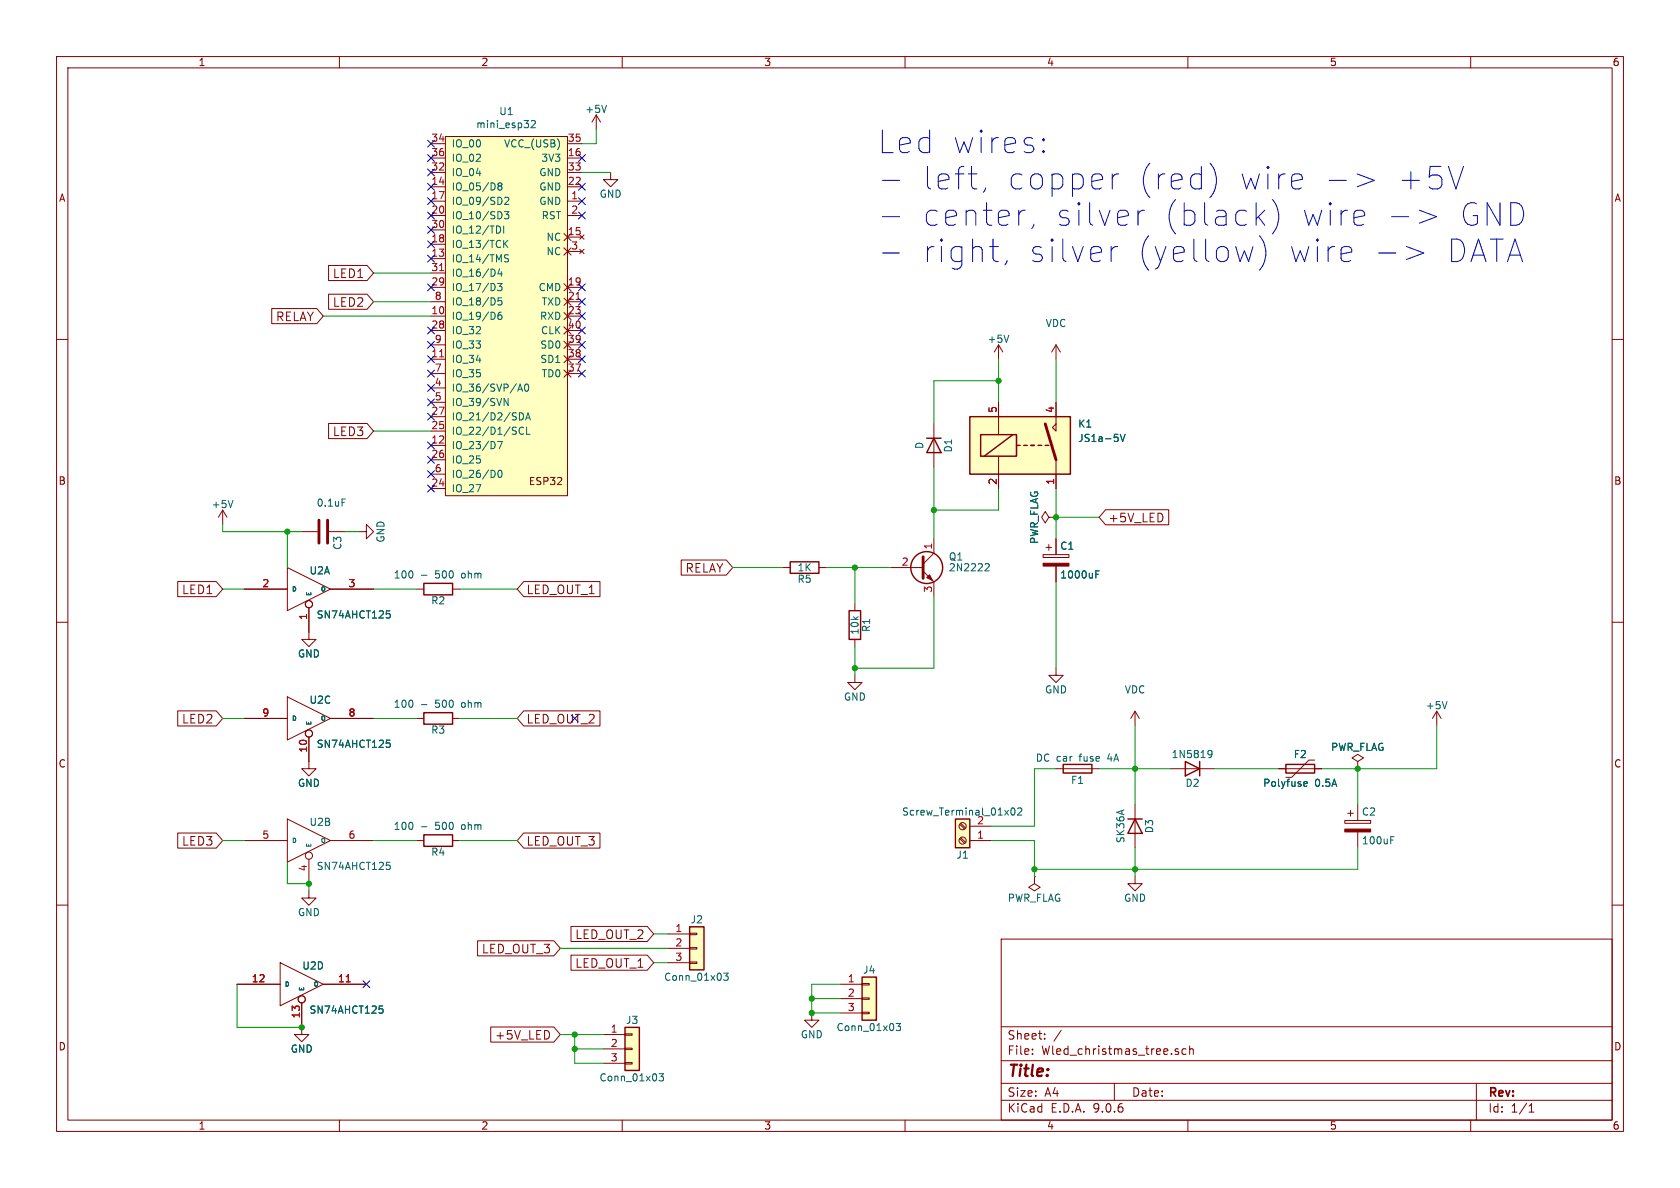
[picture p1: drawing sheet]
EESchema Schematic File Version 4
EELAYER 30 0
EELAYER END
$Descr A4 11693 8268
encoding utf-8
Sheet 1 1
Title ""
Date ""
Rev ""
Comp ""
Comment1 ""
Comment2 ""
Comment3 ""
Comment4 ""
$EndDescr
$Comp
L power:+5V #PWR01
U 1 1
P 4150 900
F 0 "#PWR01" H 4150 750 50  0001 C CNN
F 1 "+5V" H 4150 1040 50  0000 C CNN
F 2 "" H 4150 900 50  0001 C CNN
F 3 "" H 4150 900 50  0001 C CNN
	1    4150 900 
	1    0    0    -1  
$EndComp
$Comp
L power:GND #PWR02
U 1 1
P 4250 1200
F 0 "#PWR02" H 4250 950 50  0001 C CNN
F 1 "GND" H 4250 1050 50  0000 C CNN
F 2 "" H 4250 1200 50  0001 C CNN
F 3 "" H 4250 1200 50  0001 C CNN
	1    4250 1200
	1    0    0    -1  
$EndComp
Text GLabel 2600 1900 0    60   Input ~ 0
LED1
Text GLabel 2600 3000 0    60   Input ~ 0
LED3
Text GLabel 2600 2100 0    60   Input ~ 0
LED2
Text GLabel 2250 2200 0    60   Input ~ 0
RELAY
NoConn ~ 4050 1100
NoConn ~ 3000 1000
NoConn ~ 3000 1100
NoConn ~ 3000 1200
NoConn ~ 3000 1300
NoConn ~ 3000 1400
$Comp
L device:R R1
U 1 1
P 5950 4350
F 0 "R1" V 6030 4350 50  0000 C CNN
F 1 "10k" V 5950 4350 50  0000 C CNN
F 2 "Resistors_THT:R_Axial_DIN0207_L6.3mm_D2.5mm_P7.62mm_Horizontal" V 5880 4350 50  0001 C CNN
F 3 "" H 5950 4350 50  0001 C CNN
	1    5950 4350
	1    0    0    -1  
$EndComp
$Comp
L device:R R5
U 1 1
P 5600 3950
F 0 "R5" V 5680 3950 50  0000 C CNN
F 1 "1K" V 5600 3950 50  0000 C CNN
F 2 "Resistors_THT:R_Axial_DIN0207_L6.3mm_D2.5mm_P7.62mm_Horizontal" V 5530 3950 50  0001 C CNN
F 3 "" H 5600 3950 50  0001 C CNN
	1    5600 3950
	0    1    1    0   
$EndComp
Wire Wire Line
	5750 3950 5950 3950
Wire Wire Line
	5950 4200 5950 3950
Connection ~ 5950 3950
Wire Wire Line
	5450 3950 5100 3950
Text GLabel 5100 3950 0    60   Input ~ 0
RELAY
$Comp
L power:GND #PWR03
U 1 1
P 5950 4700
F 0 "#PWR03" H 5950 4450 50  0001 C CNN
F 1 "GND" H 5950 4550 50  0000 C CNN
F 2 "" H 5950 4700 50  0001 C CNN
F 3 "" H 5950 4700 50  0001 C CNN
	1    5950 4700
	1    0    0    -1  
$EndComp
$Comp
L power:GND #PWR04
U 1 1
P 7350 4650
F 0 "#PWR04" H 7350 4400 50  0001 C CNN
F 1 "GND" H 7350 4500 50  0000 C CNN
F 2 "" H 7350 4650 50  0001 C CNN
F 3 "" H 7350 4650 50  0001 C CNN
	1    7350 4650
	1    0    0    -1  
$EndComp
Wire Wire Line
	5950 4500 5950 4650
$Comp
L relays:SANYOU_SRD_Form_A K1
U 1 1
P 7150 3100
F 0 "K1" H 7500 3250 50  0000 L CNN
F 1 "JS1a-5V" H 7500 3150 50  0000 L CNN
F 2 "Relays_THT:Relay_SPDT_SANYOU_SRD_Series_Form_A" H 8400 3050 50  0001 C CNN
F 3 "" H 7150 3100 50  0001 C CNN
	1    7150 3100
	1    0    0    -1  
$EndComp
$Comp
L device:D D1
U 1 1
P 6500 3100
F 0 "D1" H 6500 3200 50  0000 C CNN
F 1 "D" H 6500 3000 50  0000 C CNN
F 2 "Diodes_THT:D_DO-41_SOD81_P7.62mm_Horizontal" H 6500 3100 50  0001 C CNN
F 3 "" H 6500 3100 50  0001 C CNN
	1    6500 3100
	0    1    1    0   
$EndComp
$Comp
L power:VDC #PWR05
U 1 1
P 7350 2500
F 0 "#PWR05" H 7350 2400 50  0001 C CNN
F 1 "VDC" H 7350 2750 50  0000 C CNN
F 2 "" H 7350 2500 50  0001 C CNN
F 3 "" H 7350 2500 50  0001 C CNN
	1    7350 2500
	1    0    0    -1  
$EndComp
$Comp
L power:+5V #PWR06
U 1 1
P 6950 2500
F 0 "#PWR06" H 6950 2350 50  0001 C CNN
F 1 "+5V" H 6950 2640 50  0000 C CNN
F 2 "" H 6950 2500 50  0001 C CNN
F 3 "" H 6950 2500 50  0001 C CNN
	1    6950 2500
	1    0    0    -1  
$EndComp
Wire Wire Line
	6950 2500 6950 2650
Wire Wire Line
	6500 2950 6500 2650
Wire Wire Line
	6500 2650 6950 2650
Connection ~ 6950 2650
Wire Wire Line
	7350 2500 7350 2800
Wire Wire Line
	6500 3250 6500 3550
Wire Wire Line
	6950 3400 6950 3550
Wire Wire Line
	6950 3550 6500 3550
Connection ~ 6500 3550
$Comp
L device:CP C1
U 1 1
P 7350 3900
F 0 "C1" H 7375 4000 50  0000 L CNN
F 1 "1000uF" H 7375 3800 50  0000 L CNN
F 2 "Capacitors_THT:CP_Radial_D16.0mm_P7.50mm" H 7388 3750 50  0001 C CNN
F 3 "" H 7350 3900 50  0001 C CNN
	1    7350 3900
	1    0    0    -1  
$EndComp
Wire Wire Line
	5950 4650 6500 4650
Connection ~ 5950 4650
Wire Wire Line
	6500 4650 6500 4150
Wire Wire Line
	7350 4050 7350 4650
Wire Wire Line
	7350 3400 7350 3600
$Comp
L transistors:BC337 Q1
U 1 1
P 6400 3950
F 0 "Q1" H 6600 4025 50  0000 L CNN
F 1 "2N2222" H 6600 3950 50  0000 L CNN
F 2 "TO_SOT_Packages_THT:TO-92_Molded_Narrow" H 6600 3875 50  0001 L CIN
F 3 "" H 6400 3950 50  0001 L CNN
	1    6400 3950
	1    0    0    -1  
$EndComp
$Comp
L Wled_christmas_tree-rescue:74LS125 U2
U 1 1
P 2150 4100
F 0 "U2" H 2150 4200 50  0000 L BNN
F 1 "SN74AHCT125" H 2200 3950 50  0000 L TNN
F 2 "Housings_DIP:DIP-14_W7.62mm" H 2150 4100 50  0001 C CNN
F 3 "" H 2150 4100 50  0001 C CNN
	1    2150 4100
	1    0    0    -1  
$EndComp
$Comp
L Wled_christmas_tree-rescue:74LS125 U2
U 2 1
P 2150 5850
F 0 "U2" H 2150 5950 50  0000 L BNN
F 1 "SN74AHCT125" H 2200 5700 50  0000 L TNN
F 2 "Housings_DIP:DIP-14_W7.62mm" H 2150 5850 50  0001 C CNN
F 3 "" H 2150 5850 50  0001 C CNN
	2    2150 5850
	1    0    0    -1  
$EndComp
$Comp
L Wled_christmas_tree-rescue:74LS125 U2
U 3 1
P 2150 5000
F 0 "U2" H 2150 5100 50  0000 L BNN
F 1 "SN74AHCT125" H 2200 4850 50  0000 L TNN
F 2 "Housings_DIP:DIP-14_W7.62mm" H 2150 5000 50  0001 C CNN
F 3 "" H 2150 5000 50  0001 C CNN
	3    2150 5000
	1    0    0    -1  
$EndComp
Wire Wire Line
	2000 6000 2000 6150
Wire Wire Line
	2000 6150 2150 6150
Wire Wire Line
	2150 6150 2150 6200
Wire Wire Line
	2000 3950 2000 3700
$Comp
L device:C C3
U 1 1
P 2250 3700
F 0 "C3" H 2275 3800 50  0000 L CNN
F 1 "0.1uF" V 2050 3650 50  0000 L CNN
F 2 "Capacitors_THT:C_Disc_D3.8mm_W2.6mm_P2.50mm" H 2288 3550 50  0001 C CNN
F 3 "" H 2250 3700 50  0001 C CNN
	1    2250 3700
	0    1    1    0   
$EndComp
Wire Wire Line
	1550 3700 2000 3700
Wire Wire Line
	2400 3700 2500 3700
Wire Wire Line
	1550 3700 1550 3650
Connection ~ 2000 3700
$Comp
L power:GND #PWR07
U 1 1
P 2500 3700
F 0 "#PWR07" H 2500 3450 50  0001 C CNN
F 1 "GND" H 2500 3550 50  0000 C CNN
F 2 "" H 2500 3700 50  0001 C CNN
F 3 "" H 2500 3700 50  0001 C CNN
	1    2500 3700
	0    -1   -1   0   
$EndComp
$Comp
L power:GND #PWR08
U 1 1
P 2150 4400
F 0 "#PWR08" H 2150 4150 50  0001 C CNN
F 1 "GND" H 2150 4250 50  0000 C CNN
F 2 "" H 2150 4400 50  0001 C CNN
F 3 "" H 2150 4400 50  0001 C CNN
	1    2150 4400
	1    0    0    -1  
$EndComp
$Comp
L power:GND #PWR09
U 1 1
P 2150 5300
F 0 "#PWR09" H 2150 5050 50  0001 C CNN
F 1 "GND" H 2150 5150 50  0000 C CNN
F 2 "" H 2150 5300 50  0001 C CNN
F 3 "" H 2150 5300 50  0001 C CNN
	1    2150 5300
	1    0    0    -1  
$EndComp
$Comp
L power:GND #PWR010
U 1 1
P 2150 6200
F 0 "#PWR010" H 2150 5950 50  0001 C CNN
F 1 "GND" H 2150 6050 50  0000 C CNN
F 2 "" H 2150 6200 50  0001 C CNN
F 3 "" H 2150 6200 50  0001 C CNN
	1    2150 6200
	1    0    0    -1  
$EndComp
$Comp
L power:GND #PWR011
U 1 1
P 2100 7150
F 0 "#PWR011" H 2100 6900 50  0001 C CNN
F 1 "GND" H 2100 7000 50  0000 C CNN
F 2 "" H 2100 7150 50  0001 C CNN
F 3 "" H 2100 7150 50  0001 C CNN
	1    2100 7150
	1    0    0    -1  
$EndComp
$Comp
L power:+5V #PWR012
U 1 1
P 1550 3650
F 0 "#PWR012" H 1550 3500 50  0001 C CNN
F 1 "+5V" H 1550 3790 50  0000 C CNN
F 2 "" H 1550 3650 50  0001 C CNN
F 3 "" H 1550 3650 50  0001 C CNN
	1    1550 3650
	1    0    0    -1  
$EndComp
Text GLabel 1550 4100 0    60   Input ~ 0
LED1
Text GLabel 1550 5000 0    60   Input ~ 0
LED2
Text GLabel 1550 5850 0    60   Input ~ 0
LED3
Wire Wire Line
	1550 4100 1700 4100
Wire Wire Line
	1700 5000 1550 5000
Wire Wire Line
	1550 5850 1700 5850
$Comp
L Wled_christmas_tree-rescue:74LS125 U2
U 4 1
P 2100 6850
F 0 "U2" H 2100 6950 50  0000 L BNN
F 1 "SN74AHCT125" H 2150 6700 50  0000 L TNN
F 2 "Housings_DIP:DIP-14_W7.62mm" H 2100 6850 50  0001 C CNN
F 3 "" H 2100 6850 50  0001 C CNN
	4    2100 6850
	1    0    0    -1  
$EndComp
Wire Wire Line
	1650 6850 1650 7150
Wire Wire Line
	1650 7150 2100 7150
$Comp
L device:R R2
U 1 1
P 3050 4100
F 0 "R2" V 3130 4100 50  0000 C CNN
F 1 "100 - 500 ohm" V 2950 4100 50  0000 C CNN
F 2 "Resistors_THT:R_Axial_DIN0207_L6.3mm_D2.5mm_P7.62mm_Horizontal" V 2980 4100 50  0001 C CNN
F 3 "" H 3050 4100 50  0001 C CNN
	1    3050 4100
	0    1    1    0   
$EndComp
$Comp
L device:R R3
U 1 1
P 3050 5000
F 0 "R3" V 3130 5000 50  0000 C CNN
F 1 "100 - 500 ohm" V 2950 5000 50  0000 C CNN
F 2 "Resistors_THT:R_Axial_DIN0207_L6.3mm_D2.5mm_P7.62mm_Horizontal" V 2980 5000 50  0001 C CNN
F 3 "" H 3050 5000 50  0001 C CNN
	1    3050 5000
	0    1    1    0   
$EndComp
$Comp
L device:R R4
U 1 1
P 3050 5850
F 0 "R4" V 3130 5850 50  0000 C CNN
F 1 "100 - 500 ohm" V 2950 5850 50  0000 C CNN
F 2 "Resistors_THT:R_Axial_DIN0207_L6.3mm_D2.5mm_P7.62mm_Horizontal" V 2980 5850 50  0001 C CNN
F 3 "" H 3050 5850 50  0001 C CNN
	1    3050 5850
	0    1    1    0   
$EndComp
Wire Wire Line
	2600 5000 2900 5000
Wire Wire Line
	2600 5850 2900 5850
Wire Wire Line
	2900 4100 2600 4100
Text GLabel 3600 4100 2    60   Input ~ 0
LED_OUT_1
Text GLabel 3600 5000 2    60   Input ~ 0
LED_OUT_2
Text GLabel 3600 5850 2    60   Input ~ 0
LED_OUT_3
Wire Wire Line
	3200 4100 3600 4100
Wire Wire Line
	3200 5000 3600 5000
Wire Wire Line
	3200 5850 3600 5850
$Comp
L conn:Conn_01x03 J4
U 1 1
P 6050 6950
F 0 "J4" H 6050 7150 50  0000 C CNN
F 1 "Conn_01x03" H 6050 6750 50  0000 C CNN
F 2 "Connectors_JST:JST_EH_B03B-EH-A_03x2.50mm_Straight" H 6050 6950 50  0001 C CNN
F 3 "" H 6050 6950 50  0001 C CNN
	1    6050 6950
	1    0    0    -1  
$EndComp
$Comp
L conn:Conn_01x03 J3
U 1 1
P 4400 7300
F 0 "J3" H 4400 7500 50  0000 C CNN
F 1 "Conn_01x03" H 4400 7100 50  0000 C CNN
F 2 "Connectors_JST:JST_EH_B03B-EH-A_03x2.50mm_Straight" H 4400 7300 50  0001 C CNN
F 3 "" H 4400 7300 50  0001 C CNN
	1    4400 7300
	1    0    0    -1  
$EndComp
$Comp
L conn:Conn_01x03 J2
U 1 1
P 4850 6600
F 0 "J2" H 4850 6800 50  0000 C CNN
F 1 "Conn_01x03" H 4850 6400 50  0000 C CNN
F 2 "Connectors_JST:JST_EH_B03B-EH-A_03x2.50mm_Straight" H 4850 6600 50  0001 C CNN
F 3 "" H 4850 6600 50  0001 C CNN
	1    4850 6600
	1    0    0    -1  
$EndComp
Wire Wire Line
	5850 6850 5650 6850
Wire Wire Line
	5650 6850 5650 6950
Wire Wire Line
	5650 7050 5850 7050
Wire Wire Line
	5850 6950 5650 6950
Connection ~ 5650 6950
$Comp
L power:GND #PWR013
U 1 1
P 5650 7050
F 0 "#PWR013" H 5650 6800 50  0001 C CNN
F 1 "GND" H 5650 6900 50  0000 C CNN
F 2 "" H 5650 7050 50  0001 C CNN
F 3 "" H 5650 7050 50  0001 C CNN
	1    5650 7050
	1    0    0    -1  
$EndComp
Wire Wire Line
	3900 7200 4000 7200
Wire Wire Line
	4000 7200 4000 7300
Wire Wire Line
	4000 7400 4200 7400
Wire Wire Line
	4200 7300 4000 7300
Connection ~ 4000 7300
Connection ~ 4000 7200
Text GLabel 3900 7200 0    60   Input ~ 0
+5V_LED
Text GLabel 7650 3600 2    60   Input ~ 0
+5V_LED
Wire Wire Line
	7650 3600 7350 3600
Connection ~ 7350 3600
NoConn ~ 2550 6850
NoConn ~ 4000 5000
Text GLabel 4550 6500 0    60   Input ~ 0
LED_OUT_2
Text GLabel 3900 6600 0    60   Input ~ 0
LED_OUT_3
Text GLabel 4550 6700 0    60   Input ~ 0
LED_OUT_1
Wire Wire Line
	4550 6500 4650 6500
Wire Wire Line
	4650 6600 3900 6600
Wire Wire Line
	4550 6700 4650 6700
$Comp
L conn:Screw_Terminal_01x02 J1
U 1 1
P 6700 5850
F 0 "J1" H 6700 5950 50  0000 C CNN
F 1 "Screw_Terminal_01x02" H 6700 5650 50  0000 C CNN
F 2 "TerminalBlocks_Phoenix:TerminalBlock_Phoenix_MPT-2.54mm_2pol" H 6700 5850 50  0001 C CNN
F 3 "" H 6700 5850 50  0001 C CNN
	1    6700 5850
	-1   0    0    1   
$EndComp
$Comp
L device:Fuse F1
U 1 1
P 7500 5350
F 0 "F1" V 7580 5350 50  0000 C CNN
F 1 "DC car fuse 4A" V 7425 5350 50  0000 C CNN
F 2 "Fuse_Holders_and_Fuses:BladeFuse-CarType" V 7430 5350 50  0001 C CNN
F 3 "" H 7500 5350 50  0001 C CNN
	1    7500 5350
	0    1    1    0   
$EndComp
$Comp
L device:D D2
U 1 1
P 8300 5350
F 0 "D2" H 8300 5450 50  0000 C CNN
F 1 "1N5819" H 8300 5250 50  0000 C CNN
F 2 "Diodes_THT:D_DO-41_SOD81_P2.54mm_Vertical_KathodeUp" H 8300 5350 50  0001 C CNN
F 3 "" H 8300 5350 50  0001 C CNN
	1    8300 5350
	-1   0    0    1   
$EndComp
$Comp
L device:D D3
U 1 1
P 7900 5750
F 0 "D3" H 7900 5850 50  0000 C CNN
F 1 "SK36A" H 7900 5650 50  0000 C CNN
F 2 "Diodes_SMD:D_SMC-RM10_Universal_Handsoldering" H 7900 5750 50  0001 C CNN
F 3 "" H 7900 5750 50  0001 C CNN
	1    7900 5750
	0    1    1    0   
$EndComp
$Comp
L device:Polyfuse F2
U 1 1
P 9050 5350
F 0 "F2" V 8950 5350 50  0000 C CNN
F 1 "Polyfuse 0.5A" V 9150 5350 50  0000 C CNN
F 2 "Capacitors_THT:C_Rect_L7.0mm_W2.0mm_P5.00mm" H 9100 5150 50  0001 L CNN
F 3 "" H 9050 5350 50  0001 C CNN
	1    9050 5350
	0    1    1    0   
$EndComp
$Comp
L device:CP C2
U 1 1
P 9450 5750
F 0 "C2" H 9475 5850 50  0000 L CNN
F 1 "100uF" H 9475 5650 50  0000 L CNN
F 2 "Capacitors_THT:CP_Radial_D6.3mm_P2.50mm" H 9488 5600 50  0001 C CNN
F 3 "" H 9450 5750 50  0001 C CNN
	1    9450 5750
	1    0    0    -1  
$EndComp
Wire Wire Line
	7350 5350 7200 5350
Wire Wire Line
	7200 5350 7200 5750
Wire Wire Line
	7200 5750 6900 5750
Wire Wire Line
	7650 5350 7900 5350
Wire Wire Line
	7900 5050 7900 5350
Connection ~ 7900 5350
Wire Wire Line
	6900 5850 7200 5850
Wire Wire Line
	7200 5850 7200 6050
Wire Wire Line
	7200 6050 7900 6050
Wire Wire Line
	7900 5900 7900 6050
Wire Wire Line
	9450 6050 9450 5900
Connection ~ 7900 6050
Wire Wire Line
	8450 5350 8900 5350
Wire Wire Line
	9200 5350 9450 5350
Wire Wire Line
	9450 5350 9450 5600
Wire Wire Line
	10000 5350 10000 5050
Connection ~ 9450 5350
$Comp
L power:VDC #PWR014
U 1 1
P 7900 5050
F 0 "#PWR014" H 7900 4950 50  0001 C CNN
F 1 "VDC" H 7900 5300 50  0000 C CNN
F 2 "" H 7900 5050 50  0001 C CNN
F 3 "" H 7900 5050 50  0001 C CNN
	1    7900 5050
	1    0    0    -1  
$EndComp
$Comp
L power:+5V #PWR015
U 1 1
P 10000 5050
F 0 "#PWR015" H 10000 4900 50  0001 C CNN
F 1 "+5V" H 10000 5190 50  0000 C CNN
F 2 "" H 10000 5050 50  0001 C CNN
F 3 "" H 10000 5050 50  0001 C CNN
	1    10000 5050
	1    0    0    -1  
$EndComp
$Comp
L power:GND #PWR016
U 1 1
P 7900 6100
F 0 "#PWR016" H 7900 5850 50  0001 C CNN
F 1 "GND" H 7900 5950 50  0000 C CNN
F 2 "" H 7900 6100 50  0001 C CNN
F 3 "" H 7900 6100 50  0001 C CNN
	1    7900 6100
	1    0    0    -1  
$EndComp
$Comp
L power:PWR_FLAG #FLG017
U 1 1
P 9450 5350
F 0 "#FLG017" H 9450 5425 50  0001 C CNN
F 1 "PWR_FLAG" H 9450 5500 50  0000 C CNN
F 2 "" H 9450 5350 50  0001 C CNN
F 3 "" H 9450 5350 50  0001 C CNN
	1    9450 5350
	1    0    0    -1  
$EndComp
$Comp
L power:PWR_FLAG #FLG018
U 1 1
P 7350 3600
F 0 "#FLG018" H 7350 3675 50  0001 C CNN
F 1 "PWR_FLAG" H 7350 3750 50  0000 C CNN
F 2 "" H 7350 3600 50  0001 C CNN
F 3 "" H 7350 3600 50  0001 C CNN
	1    7350 3600
	0    -1   -1   0   
$EndComp
Text Notes 6100 1850 0    157  ~ 0
Led wires:\n- left, copper (red) wire -> +5V\n- center, silver (black) wire -> GND\n- right, silver (yellow) wire -> DATA
$Comp
L power:PWR_FLAG #FLG019
U 1 1
P 7200 6100
F 0 "#FLG019" H 7200 6175 50  0001 C CNN
F 1 "PWR_FLAG" H 7200 6250 50  0000 C CNN
F 2 "" H 7200 6100 50  0001 C CNN
F 3 "" H 7200 6100 50  0001 C CNN
	1    7200 6100
	-1   0    0    1   
$EndComp
Connection ~ 7200 6050
Wire Wire Line
	5950 3950 6200 3950
Wire Wire Line
	6950 2650 6950 2800
Wire Wire Line
	6500 3550 6500 3750
Wire Wire Line
	5950 4650 5950 4700
Wire Wire Line
	2000 3700 2100 3700
Wire Wire Line
	5650 6950 5650 7050
Wire Wire Line
	4000 7300 4000 7400
Wire Wire Line
	4000 7200 4200 7200
Wire Wire Line
	7350 3600 7350 3750
Wire Wire Line
	7900 5350 8150 5350
Wire Wire Line
	7900 5350 7900 5600
Wire Wire Line
	7900 6050 9450 6050
Wire Wire Line
	7900 6050 7900 6100
Wire Wire Line
	9450 5350 10000 5350
Wire Wire Line
	7200 6050 7200 6100
$Comp
L ESP32_mini:mini_esp32 U1
U 1 1
P 3500 900
F 0 "U1" H 3525 1025 50  0000 C CNN
F 1 "mini_esp32" H 3525 934 50  0000 C CNN
F 2 "ESP32_mini:ESP32_mini" H 3650 1000 50  0001 C CNN
F 3 "" H 3650 1000 50  0001 C CNN
	1    3500 900 
	1    0    0    -1  
$EndComp
Wire Wire Line
	4050 1000 4150 1000
Wire Wire Line
	4150 1000 4150 900 
Wire Wire Line
	2600 1900 3000 1900
Wire Wire Line
	2600 3000 3000 3000
Wire Wire Line
	2600 2100 3000 2100
Wire Wire Line
	3000 2200 2250 2200
NoConn ~ 3000 1500
NoConn ~ 3000 1600
NoConn ~ 3000 1700
NoConn ~ 3000 1800
NoConn ~ 3000 2000
NoConn ~ 3000 2300
NoConn ~ 3000 2400
NoConn ~ 3000 2500
NoConn ~ 3000 2600
NoConn ~ 3000 2700
NoConn ~ 3000 2800
NoConn ~ 3000 2900
NoConn ~ 3000 3100
NoConn ~ 3000 3200
NoConn ~ 3000 3300
NoConn ~ 3000 3400
NoConn ~ 4050 1500
NoConn ~ 4050 2000
NoConn ~ 4050 2100
NoConn ~ 4050 2200
NoConn ~ 4050 2400
NoConn ~ 4050 2300
NoConn ~ 4050 2600
NoConn ~ 4050 2500
NoConn ~ -750 950 
NoConn ~ 4050 1300
NoConn ~ 4050 1400
Wire Wire Line
	4050 1200 4250 1200
$EndSCHEMATC
